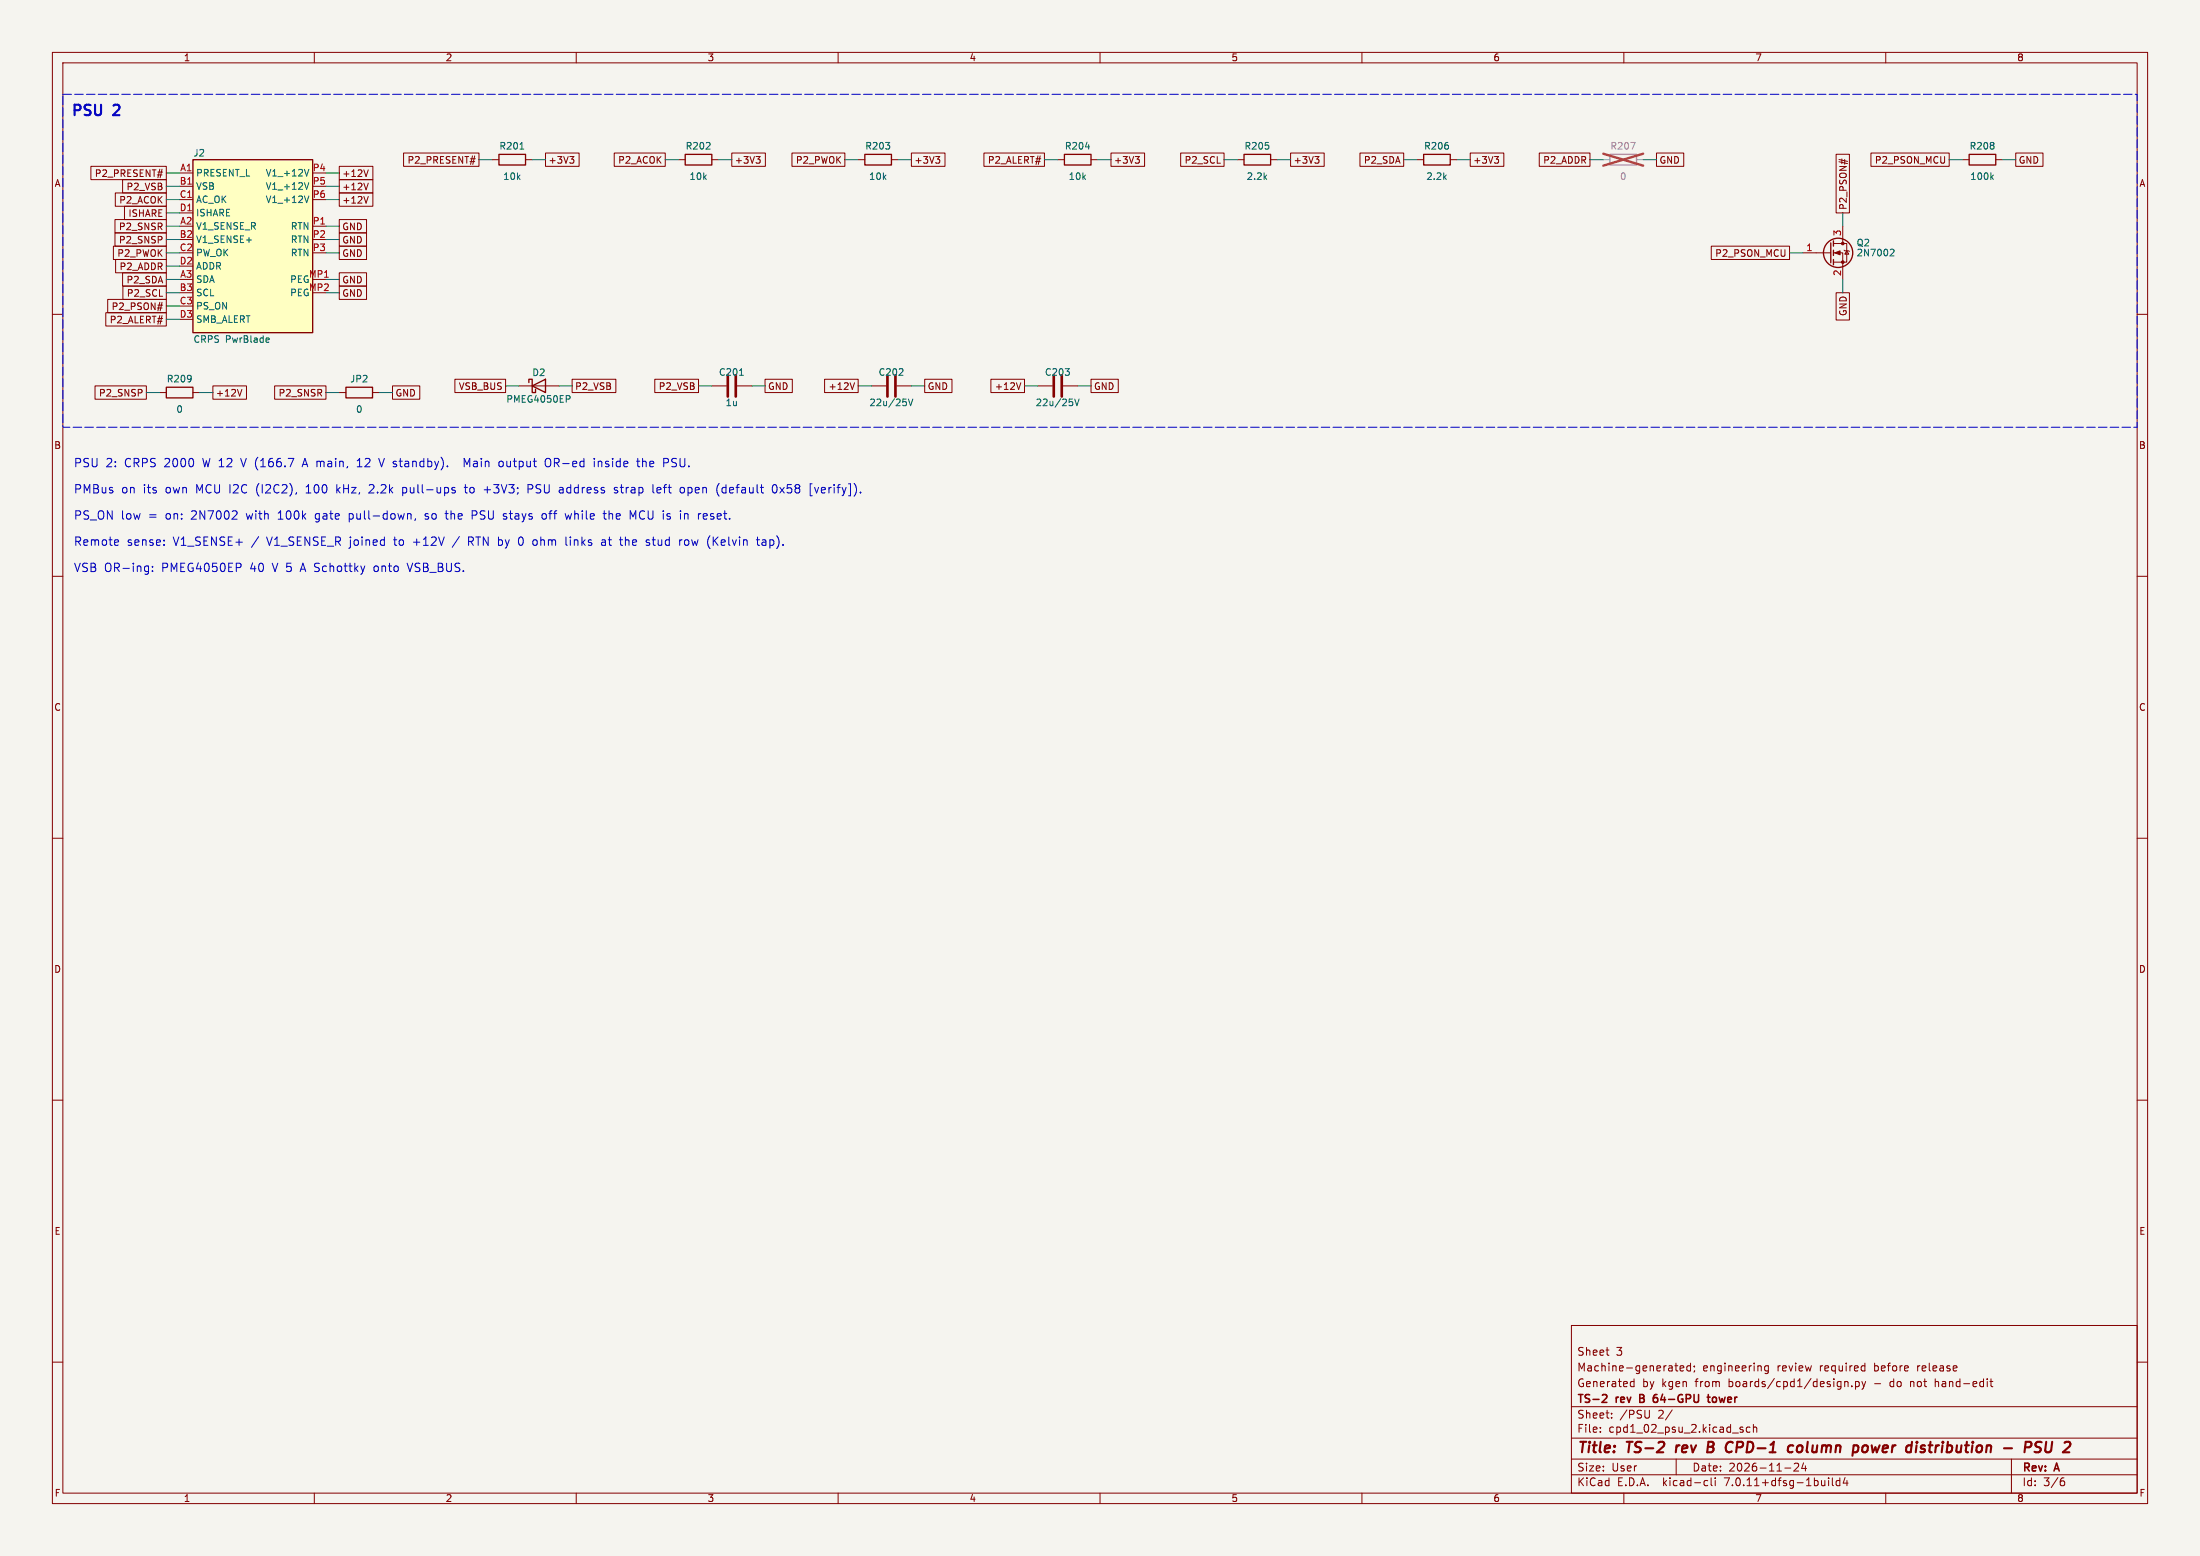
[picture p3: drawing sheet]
(kicad_sch
 (version 20230121)
 (generator eeschema)
 (paper "User" 420 297)
 (title_block
  (title "TS-2 rev B CPD-1 column power distribution - PSU 2")
  (date "2026-11-24")
  (rev "A")
  (company "TS-2 rev B 64-GPU tower")
  (comment 1 "Generated by kgen from boards/cpd1/design.py - do not hand-edit")
  (comment 2 "Machine-generated; engineering review required before release")
  (comment 3 "Sheet 3"))
 (lib_symbols
  (symbol "Device:C"
   (pin_numbers hide)
   (pin_names
    (offset 0.254)) (in_bom yes) (on_board yes)
   (property "Reference" "C" (at 0.635 2.54 0) (effects (font (size 1.27 1.27)) (justify left)))
   (property "Value" "C" (at 0.635 -2.54 0) (effects (font (size 1.27 1.27)) (justify left)))
   (property "Footprint" "" (at 0.9652 -3.81 0) (effects (font (size 1.27 1.27))
    hide))
   (property "Datasheet" "~" (at 0 0 0) (effects (font (size 1.27 1.27))
    hide))
   (property "ki_keywords" "cap capacitor" (at 0 0 0) (effects (font (size 1.27 1.27))
    hide))
   (property "ki_description" "Unpolarized capacitor" (at 0 0 0) (effects (font (size 1.27 1.27))
    hide))
   (property "ki_fp_filters" "C_*" (at 0 0 0) (effects (font (size 1.27 1.27))
    hide))
   (symbol "C_0_1"
    (polyline (pts (xy -2.032 -0.762) (xy 2.032 -0.762)) (stroke (width 0.508) (type default)) (fill (type none)))
    (polyline (pts (xy -2.032 0.762) (xy 2.032 0.762)) (stroke (width 0.508) (type default)) (fill (type none))))
   (symbol "C_1_1"
    (pin passive line (at 0 3.81 270) (length 2.794) (name "~" (effects (font (size 1.27 1.27)))) (number "1" (effects (font (size 1.27 1.27)))))
    (pin passive line (at 0 -3.81 90) (length 2.794) (name "~" (effects (font (size 1.27 1.27)))) (number "2" (effects (font (size 1.27 1.27)))))))
  (symbol "Device:D_Schottky"
   (pin_numbers hide)
   (pin_names
    (offset 1.016)
    hide) (in_bom yes) (on_board yes)
   (property "Reference" "D" (at 0 2.54 0) (effects (font (size 1.27 1.27))))
   (property "Value" "D_Schottky" (at 0 -2.54 0) (effects (font (size 1.27 1.27))))
   (property "Footprint" "" (at 0 0 0) (effects (font (size 1.27 1.27))
    hide))
   (property "Datasheet" "~" (at 0 0 0) (effects (font (size 1.27 1.27))
    hide))
   (property "ki_keywords" "diode Schottky" (at 0 0 0) (effects (font (size 1.27 1.27))
    hide))
   (property "ki_description" "Schottky diode" (at 0 0 0) (effects (font (size 1.27 1.27))
    hide))
   (property "ki_fp_filters" "TO-???* *_Diode_* *SingleDiode* D_*" (at 0 0 0) (effects (font (size 1.27 1.27))
    hide))
   (symbol "D_Schottky_0_1"
    (polyline (pts (xy 1.27 0) (xy -1.27 0)) (stroke (width 0) (type default)) (fill (type none)))
    (polyline (pts (xy 1.27 1.27) (xy 1.27 -1.27) (xy -1.27 0) (xy 1.27 1.27)) (stroke (width 0.254) (type default)) (fill (type none)))
    (polyline (pts (xy -1.905 0.635) (xy -1.905 1.27) (xy -1.27 1.27) (xy -1.27 -1.27) (xy -0.635 -1.27) (xy -0.635 -0.635)) (stroke (width 0.254) (type default)) (fill (type none))))
   (symbol "D_Schottky_1_1"
    (pin passive line (at -3.81 0 0) (length 2.54) (name "K" (effects (font (size 1.27 1.27)))) (number "1" (effects (font (size 1.27 1.27)))))
    (pin passive line (at 3.81 0 180) (length 2.54) (name "A" (effects (font (size 1.27 1.27)))) (number "2" (effects (font (size 1.27 1.27)))))))
  (symbol "Device:R"
   (pin_numbers hide)
   (pin_names
    (offset 0)) (in_bom yes) (on_board yes)
   (property "Reference" "R" (at 2.032 0 90) (effects (font (size 1.27 1.27))))
   (property "Value" "R" (at 0 0 90) (effects (font (size 1.27 1.27))))
   (property "Footprint" "" (at -1.778 0 90) (effects (font (size 1.27 1.27))
    hide))
   (property "Datasheet" "~" (at 0 0 0) (effects (font (size 1.27 1.27))
    hide))
   (property "ki_keywords" "R res resistor" (at 0 0 0) (effects (font (size 1.27 1.27))
    hide))
   (property "ki_description" "Resistor" (at 0 0 0) (effects (font (size 1.27 1.27))
    hide))
   (property "ki_fp_filters" "R_*" (at 0 0 0) (effects (font (size 1.27 1.27))
    hide))
   (symbol "R_0_1"
    (rectangle (start -1.016 -2.54) (end 1.016 2.54) (stroke (width 0.254) (type default)) (fill (type none))))
   (symbol "R_1_1"
    (pin passive line (at 0 3.81 270) (length 1.27) (name "~" (effects (font (size 1.27 1.27)))) (number "1" (effects (font (size 1.27 1.27)))))
    (pin passive line (at 0 -3.81 90) (length 1.27) (name "~" (effects (font (size 1.27 1.27)))) (number "2" (effects (font (size 1.27 1.27)))))))
  (symbol "Transistor_FET:2N7002"
   (pin_names hide) (in_bom yes) (on_board yes)
   (property "Reference" "Q" (at 5.08 1.905 0) (effects (font (size 1.27 1.27)) (justify left)))
   (property "Value" "2N7002" (at 5.08 0 0) (effects (font (size 1.27 1.27)) (justify left)))
   (property "Footprint" "Package_TO_SOT_SMD:SOT-23" (at 5.08 -1.905 0) (effects (font (size 1.27 1.27)
    italic) (justify left)
    hide))
   (property "Datasheet" "https://www.onsemi.com/pub/Collateral/NDS7002A-D.PDF" (at 5.08 -3.81 0) (effects (font (size 1.27 1.27)) (justify left)
    hide))
   (property "ki_keywords" "N-Channel Switching MOSFET" (at 0 0 0) (effects (font (size 1.27 1.27))
    hide))
   (property "ki_description" "0.115A Id, 60V Vds, N-Channel MOSFET, SOT-23" (at 0 0 0) (effects (font (size 1.27 1.27))
    hide))
   (property "ki_fp_filters" "SOT?23*" (at 0 0 0) (effects (font (size 1.27 1.27))
    hide))
   (symbol "2N7002_0_1"
    (polyline (pts (xy 0.254 0) (xy -2.54 0)) (stroke (width 0) (type default)) (fill (type none)))
    (polyline (pts (xy 0.254 1.905) (xy 0.254 -1.905)) (stroke (width 0.254) (type default)) (fill (type none)))
    (polyline (pts (xy 0.762 -1.27) (xy 0.762 -2.286)) (stroke (width 0.254) (type default)) (fill (type none)))
    (polyline (pts (xy 0.762 0.508) (xy 0.762 -0.508)) (stroke (width 0.254) (type default)) (fill (type none)))
    (polyline (pts (xy 0.762 2.286) (xy 0.762 1.27)) (stroke (width 0.254) (type default)) (fill (type none)))
    (polyline (pts (xy 2.54 2.54) (xy 2.54 1.778)) (stroke (width 0) (type default)) (fill (type none)))
    (polyline (pts (xy 2.54 -2.54) (xy 2.54 0) (xy 0.762 0)) (stroke (width 0) (type default)) (fill (type none)))
    (polyline (pts (xy 0.762 -1.778) (xy 3.302 -1.778) (xy 3.302 1.778) (xy 0.762 1.778)) (stroke (width 0) (type default)) (fill (type none)))
    (polyline (pts (xy 1.016 0) (xy 2.032 0.381) (xy 2.032 -0.381) (xy 1.016 0)) (stroke (width 0) (type default)) (fill (type outline)))
    (polyline (pts (xy 2.794 0.508) (xy 2.921 0.381) (xy 3.683 0.381) (xy 3.81 0.254)) (stroke (width 0) (type default)) (fill (type none)))
    (polyline (pts (xy 3.302 0.381) (xy 2.921 -0.254) (xy 3.683 -0.254) (xy 3.302 0.381)) (stroke (width 0) (type default)) (fill (type none)))
    (circle (center 1.651 0) (radius 2.794) (stroke (width 0.254) (type default)) (fill (type none)))
    (circle (center 2.54 -1.778) (radius 0.254) (stroke (width 0) (type default)) (fill (type outline)))
    (circle (center 2.54 1.778) (radius 0.254) (stroke (width 0) (type default)) (fill (type outline))))
   (symbol "2N7002_1_1"
    (pin input line (at -5.08 0 0) (length 2.54) (name "G" (effects (font (size 1.27 1.27)))) (number "1" (effects (font (size 1.27 1.27)))))
    (pin passive line (at 2.54 -5.08 90) (length 2.54) (name "S" (effects (font (size 1.27 1.27)))) (number "2" (effects (font (size 1.27 1.27)))))
    (pin passive line (at 2.54 5.08 270) (length 2.54) (name "D" (effects (font (size 1.27 1.27)))) (number "3" (effects (font (size 1.27 1.27)))))))
  (symbol "ts2b:CRPS_Output_18P" (in_bom yes) (on_board yes)
   (property "Reference" "J" (at -11.43 17.78 0) (effects (font (size 1.27 1.27)) (justify left)))
   (property "Value" "CRPS_Output_18P" (at -11.43 -17.78 0) (effects (font (size 1.27 1.27)) (justify left)))
   (property "Footprint" "ts2b:Amphenol_CRPS_PwrBlade_Vertical_PressFit" (at 0 0 0) (effects (font (size 1.27 1.27))
    hide))
   (property "Datasheet" "" (at 0 0 0) (effects (font (size 1.27 1.27))
    hide))
   (property "ki_keywords" "crps pwrblade psu" (at 0 0 0) (effects (font (size 1.27 1.27))
    hide))
   (property "ki_description" "CRPS PSU output mating connector, 6 power + 12 signal, vertical" (at 0 0 0) (effects (font (size 1.27 1.27))
    hide))
   (symbol "CRPS_Output_18P_0_1"
    (rectangle (start -11.43 16.51) (end 11.43 -16.51) (stroke (width 0.254) (type default)) (fill (type background))))
   (symbol "CRPS_Output_18P_1_1"
    (pin passive line (at -13.97 13.97 0) (length 2.54) (name "PRESENT_L" (effects (font (size 1.27 1.27)))) (number "A1" (effects (font (size 1.27 1.27)))))
    (pin passive line (at -13.97 11.43 0) (length 2.54) (name "VSB" (effects (font (size 1.27 1.27)))) (number "B1" (effects (font (size 1.27 1.27)))))
    (pin passive line (at -13.97 8.89 0) (length 2.54) (name "AC_OK" (effects (font (size 1.27 1.27)))) (number "C1" (effects (font (size 1.27 1.27)))))
    (pin passive line (at -13.97 6.35 0) (length 2.54) (name "ISHARE" (effects (font (size 1.27 1.27)))) (number "D1" (effects (font (size 1.27 1.27)))))
    (pin passive line (at -13.97 3.81 0) (length 2.54) (name "V1_SENSE_R" (effects (font (size 1.27 1.27)))) (number "A2" (effects (font (size 1.27 1.27)))))
    (pin passive line (at -13.97 1.27 0) (length 2.54) (name "V1_SENSE+" (effects (font (size 1.27 1.27)))) (number "B2" (effects (font (size 1.27 1.27)))))
    (pin passive line (at -13.97 -1.27 0) (length 2.54) (name "PW_OK" (effects (font (size 1.27 1.27)))) (number "C2" (effects (font (size 1.27 1.27)))))
    (pin passive line (at -13.97 -3.81 0) (length 2.54) (name "ADDR" (effects (font (size 1.27 1.27)))) (number "D2" (effects (font (size 1.27 1.27)))))
    (pin passive line (at -13.97 -6.35 0) (length 2.54) (name "SDA" (effects (font (size 1.27 1.27)))) (number "A3" (effects (font (size 1.27 1.27)))))
    (pin passive line (at -13.97 -8.89 0) (length 2.54) (name "SCL" (effects (font (size 1.27 1.27)))) (number "B3" (effects (font (size 1.27 1.27)))))
    (pin passive line (at -13.97 -11.43 0) (length 2.54) (name "PS_ON" (effects (font (size 1.27 1.27)))) (number "C3" (effects (font (size 1.27 1.27)))))
    (pin passive line (at -13.97 -13.97 0) (length 2.54) (name "SMB_ALERT" (effects (font (size 1.27 1.27)))) (number "D3" (effects (font (size 1.27 1.27)))))
    (pin passive line (at 13.97 13.97 180) (length 2.54) (name "V1_+12V" (effects (font (size 1.27 1.27)))) (number "P4" (effects (font (size 1.27 1.27)))))
    (pin passive line (at 13.97 11.43 180) (length 2.54) (name "V1_+12V" (effects (font (size 1.27 1.27)))) (number "P5" (effects (font (size 1.27 1.27)))))
    (pin passive line (at 13.97 8.89 180) (length 2.54) (name "V1_+12V" (effects (font (size 1.27 1.27)))) (number "P6" (effects (font (size 1.27 1.27)))))
    (pin passive line (at 13.97 3.81 180) (length 2.54) (name "RTN" (effects (font (size 1.27 1.27)))) (number "P1" (effects (font (size 1.27 1.27)))))
    (pin passive line (at 13.97 1.27 180) (length 2.54) (name "RTN" (effects (font (size 1.27 1.27)))) (number "P2" (effects (font (size 1.27 1.27)))))
    (pin passive line (at 13.97 -1.27 180) (length 2.54) (name "RTN" (effects (font (size 1.27 1.27)))) (number "P3" (effects (font (size 1.27 1.27)))))
    (pin passive line (at 13.97 -6.35 180) (length 2.54) (name "PEG" (effects (font (size 1.27 1.27)))) (number "MP1" (effects (font (size 1.27 1.27)))))
    (pin passive line (at 13.97 -8.89 180) (length 2.54) (name "PEG" (effects (font (size 1.27 1.27)))) (number "MP2" (effects (font (size 1.27 1.27))))))))
 (symbol
  (lib_id "ts2b:CRPS_Output_18P")
  (at 48.26 46.99 0)
  (unit 1)
  (in_bom yes)
  (on_board yes)
  (dnp no)
  (property "Reference" "J2" (at 36.83 29.21 0) (effects (font (size 1.27 1.27)) (justify left)))
  (property "Value" "CRPS PwrBlade" (at 36.83 64.77 0) (effects (font (size 1.27 1.27)) (justify left)))
  (property "Footprint" "ts2b:Amphenol_CRPS_PwrBlade_Vertical_PressFit" (at 48.26 46.99 0) (effects (font (size 1.27 1.27))
    hide))
  (property "Datasheet" "" (at 48.26 46.99 0) (effects (font (size 1.27 1.27))
    hide))
  (property "Description" "CRPS PSU mating receptacle, PwrBlade 6 power + 12 signal, vertical press-fit [verify variant vs board orientation]" (at 48.26 46.99 0) (effects (font (size 1.27 1.27))
    hide))
  (property "MPN" "10106264-6003003LF [verify]" (at 48.26 46.99 0) (effects (font (size 1.27 1.27))
    hide))
  (property "Manufacturer" "Amphenol (FCI)" (at 48.26 46.99 0) (effects (font (size 1.27 1.27))
    hide))
  (property "Supplier_PN" "[verify]" (at 48.26 46.99 0) (effects (font (size 1.27 1.27))
    hide))
  (property "LCSC" "" (at 48.26 46.99 0) (effects (font (size 1.27 1.27))
    hide))
  (pin "A1")
  (pin "B1")
  (pin "C1")
  (pin "D1")
  (pin "A2")
  (pin "B2")
  (pin "C2")
  (pin "D2")
  (pin "A3")
  (pin "B3")
  (pin "C3")
  (pin "D3")
  (pin "P4")
  (pin "P5")
  (pin "P6")
  (pin "P1")
  (pin "P2")
  (pin "P3")
  (pin "MP1")
  (pin "MP2"))
 (wire
  (pts (xy 34.29 33.02) (xy 31.75 33.02))
  (stroke (width 0) (type default)))
 (global_label "P2_PRESENT#"
  (shape passive)
  (at 31.75 33.02 180)
  (fields_autoplaced)
  (effects (font (size 1.27 1.27)) (justify right))
  (property "Intersheetrefs" "${INTERSHEET_REFS}" (at 31.75 33.02 0) (effects (font (size 1.27 1.27))
    hide)))
 (wire
  (pts (xy 34.29 35.56) (xy 31.75 35.56))
  (stroke (width 0) (type default)))
 (global_label "P2_VSB"
  (shape passive)
  (at 31.75 35.56 180)
  (fields_autoplaced)
  (effects (font (size 1.27 1.27)) (justify right))
  (property "Intersheetrefs" "${INTERSHEET_REFS}" (at 31.75 35.56 0) (effects (font (size 1.27 1.27))
    hide)))
 (wire
  (pts (xy 34.29 38.1) (xy 31.75 38.1))
  (stroke (width 0) (type default)))
 (global_label "P2_ACOK"
  (shape passive)
  (at 31.75 38.1 180)
  (fields_autoplaced)
  (effects (font (size 1.27 1.27)) (justify right))
  (property "Intersheetrefs" "${INTERSHEET_REFS}" (at 31.75 38.1 0) (effects (font (size 1.27 1.27))
    hide)))
 (wire
  (pts (xy 34.29 40.64) (xy 31.75 40.64))
  (stroke (width 0) (type default)))
 (global_label "ISHARE"
  (shape passive)
  (at 31.75 40.64 180)
  (fields_autoplaced)
  (effects (font (size 1.27 1.27)) (justify right))
  (property "Intersheetrefs" "${INTERSHEET_REFS}" (at 31.75 40.64 0) (effects (font (size 1.27 1.27))
    hide)))
 (wire
  (pts (xy 34.29 43.18) (xy 31.75 43.18))
  (stroke (width 0) (type default)))
 (global_label "P2_SNSR"
  (shape passive)
  (at 31.75 43.18 180)
  (fields_autoplaced)
  (effects (font (size 1.27 1.27)) (justify right))
  (property "Intersheetrefs" "${INTERSHEET_REFS}" (at 31.75 43.18 0) (effects (font (size 1.27 1.27))
    hide)))
 (wire
  (pts (xy 34.29 45.72) (xy 31.75 45.72))
  (stroke (width 0) (type default)))
 (global_label "P2_SNSP"
  (shape passive)
  (at 31.75 45.72 180)
  (fields_autoplaced)
  (effects (font (size 1.27 1.27)) (justify right))
  (property "Intersheetrefs" "${INTERSHEET_REFS}" (at 31.75 45.72 0) (effects (font (size 1.27 1.27))
    hide)))
 (wire
  (pts (xy 34.29 48.26) (xy 31.75 48.26))
  (stroke (width 0) (type default)))
 (global_label "P2_PWOK"
  (shape passive)
  (at 31.75 48.26 180)
  (fields_autoplaced)
  (effects (font (size 1.27 1.27)) (justify right))
  (property "Intersheetrefs" "${INTERSHEET_REFS}" (at 31.75 48.26 0) (effects (font (size 1.27 1.27))
    hide)))
 (wire
  (pts (xy 34.29 50.8) (xy 31.75 50.8))
  (stroke (width 0) (type default)))
 (global_label "P2_ADDR"
  (shape passive)
  (at 31.75 50.8 180)
  (fields_autoplaced)
  (effects (font (size 1.27 1.27)) (justify right))
  (property "Intersheetrefs" "${INTERSHEET_REFS}" (at 31.75 50.8 0) (effects (font (size 1.27 1.27))
    hide)))
 (wire
  (pts (xy 34.29 53.34) (xy 31.75 53.34))
  (stroke (width 0) (type default)))
 (global_label "P2_SDA"
  (shape passive)
  (at 31.75 53.34 180)
  (fields_autoplaced)
  (effects (font (size 1.27 1.27)) (justify right))
  (property "Intersheetrefs" "${INTERSHEET_REFS}" (at 31.75 53.34 0) (effects (font (size 1.27 1.27))
    hide)))
 (wire
  (pts (xy 34.29 55.88) (xy 31.75 55.88))
  (stroke (width 0) (type default)))
 (global_label "P2_SCL"
  (shape passive)
  (at 31.75 55.88 180)
  (fields_autoplaced)
  (effects (font (size 1.27 1.27)) (justify right))
  (property "Intersheetrefs" "${INTERSHEET_REFS}" (at 31.75 55.88 0) (effects (font (size 1.27 1.27))
    hide)))
 (wire
  (pts (xy 34.29 58.42) (xy 31.75 58.42))
  (stroke (width 0) (type default)))
 (global_label "P2_PSON#"
  (shape passive)
  (at 31.75 58.42 180)
  (fields_autoplaced)
  (effects (font (size 1.27 1.27)) (justify right))
  (property "Intersheetrefs" "${INTERSHEET_REFS}" (at 31.75 58.42 0) (effects (font (size 1.27 1.27))
    hide)))
 (wire
  (pts (xy 34.29 60.96) (xy 31.75 60.96))
  (stroke (width 0) (type default)))
 (global_label "P2_ALERT#"
  (shape passive)
  (at 31.75 60.96 180)
  (fields_autoplaced)
  (effects (font (size 1.27 1.27)) (justify right))
  (property "Intersheetrefs" "${INTERSHEET_REFS}" (at 31.75 60.96 0) (effects (font (size 1.27 1.27))
    hide)))
 (wire
  (pts (xy 62.23 33.02) (xy 64.77 33.02))
  (stroke (width 0) (type default)))
 (global_label "+12V"
  (shape passive)
  (at 64.77 33.02 0)
  (fields_autoplaced)
  (effects (font (size 1.27 1.27)) (justify left))
  (property "Intersheetrefs" "${INTERSHEET_REFS}" (at 64.77 33.02 0) (effects (font (size 1.27 1.27))
    hide)))
 (wire
  (pts (xy 62.23 35.56) (xy 64.77 35.56))
  (stroke (width 0) (type default)))
 (global_label "+12V"
  (shape passive)
  (at 64.77 35.56 0)
  (fields_autoplaced)
  (effects (font (size 1.27 1.27)) (justify left))
  (property "Intersheetrefs" "${INTERSHEET_REFS}" (at 64.77 35.56 0) (effects (font (size 1.27 1.27))
    hide)))
 (wire
  (pts (xy 62.23 38.1) (xy 64.77 38.1))
  (stroke (width 0) (type default)))
 (global_label "+12V"
  (shape passive)
  (at 64.77 38.1 0)
  (fields_autoplaced)
  (effects (font (size 1.27 1.27)) (justify left))
  (property "Intersheetrefs" "${INTERSHEET_REFS}" (at 64.77 38.1 0) (effects (font (size 1.27 1.27))
    hide)))
 (wire
  (pts (xy 62.23 43.18) (xy 64.77 43.18))
  (stroke (width 0) (type default)))
 (global_label "GND"
  (shape passive)
  (at 64.77 43.18 0)
  (fields_autoplaced)
  (effects (font (size 1.27 1.27)) (justify left))
  (property "Intersheetrefs" "${INTERSHEET_REFS}" (at 64.77 43.18 0) (effects (font (size 1.27 1.27))
    hide)))
 (wire
  (pts (xy 62.23 45.72) (xy 64.77 45.72))
  (stroke (width 0) (type default)))
 (global_label "GND"
  (shape passive)
  (at 64.77 45.72 0)
  (fields_autoplaced)
  (effects (font (size 1.27 1.27)) (justify left))
  (property "Intersheetrefs" "${INTERSHEET_REFS}" (at 64.77 45.72 0) (effects (font (size 1.27 1.27))
    hide)))
 (wire
  (pts (xy 62.23 48.26) (xy 64.77 48.26))
  (stroke (width 0) (type default)))
 (global_label "GND"
  (shape passive)
  (at 64.77 48.26 0)
  (fields_autoplaced)
  (effects (font (size 1.27 1.27)) (justify left))
  (property "Intersheetrefs" "${INTERSHEET_REFS}" (at 64.77 48.26 0) (effects (font (size 1.27 1.27))
    hide)))
 (wire
  (pts (xy 62.23 53.34) (xy 64.77 53.34))
  (stroke (width 0) (type default)))
 (global_label "GND"
  (shape passive)
  (at 64.77 53.34 0)
  (fields_autoplaced)
  (effects (font (size 1.27 1.27)) (justify left))
  (property "Intersheetrefs" "${INTERSHEET_REFS}" (at 64.77 53.34 0) (effects (font (size 1.27 1.27))
    hide)))
 (wire
  (pts (xy 62.23 55.88) (xy 64.77 55.88))
  (stroke (width 0) (type default)))
 (global_label "GND"
  (shape passive)
  (at 64.77 55.88 0)
  (fields_autoplaced)
  (effects (font (size 1.27 1.27)) (justify left))
  (property "Intersheetrefs" "${INTERSHEET_REFS}" (at 64.77 55.88 0) (effects (font (size 1.27 1.27))
    hide)))
 (symbol
  (lib_id "Device:R")
  (at 97.79 30.48 90)
  (unit 1)
  (in_bom yes)
  (on_board yes)
  (dnp no)
  (property "Reference" "R201" (at 97.79 27.88 90) (effects (font (size 1.27 1.27))))
  (property "Value" "10k" (at 97.79 33.68 90) (effects (font (size 1.27 1.27))))
  (property "Footprint" "Resistor_SMD:R_0603_1608Metric" (at 97.79 30.48 0) (effects (font (size 1.27 1.27))
    hide))
  (property "Datasheet" "~" (at 97.79 30.48 0) (effects (font (size 1.27 1.27))
    hide))
  (property "Description" "PRESENT_L pull-up" (at 97.79 30.48 0) (effects (font (size 1.27 1.27))
    hide))
  (property "MPN" "0603WAF1002T5E" (at 97.79 30.48 0) (effects (font (size 1.27 1.27))
    hide))
  (property "Manufacturer" "UNI-ROYAL" (at 97.79 30.48 0) (effects (font (size 1.27 1.27))
    hide))
  (property "Supplier_PN" "" (at 97.79 30.48 0) (effects (font (size 1.27 1.27))
    hide))
  (property "LCSC" "C25804" (at 97.79 30.48 0) (effects (font (size 1.27 1.27))
    hide))
  (pin "1")
  (pin "2"))
 (wire
  (pts (xy 93.98 30.48) (xy 91.44 30.48))
  (stroke (width 0) (type default)))
 (global_label "P2_PRESENT#"
  (shape passive)
  (at 91.44 30.48 180)
  (fields_autoplaced)
  (effects (font (size 1.27 1.27)) (justify right))
  (property "Intersheetrefs" "${INTERSHEET_REFS}" (at 91.44 30.48 0) (effects (font (size 1.27 1.27))
    hide)))
 (wire
  (pts (xy 101.6 30.48) (xy 104.14 30.48))
  (stroke (width 0) (type default)))
 (global_label "+3V3"
  (shape passive)
  (at 104.14 30.48 0)
  (fields_autoplaced)
  (effects (font (size 1.27 1.27)) (justify left))
  (property "Intersheetrefs" "${INTERSHEET_REFS}" (at 104.14 30.48 0) (effects (font (size 1.27 1.27))
    hide)))
 (symbol
  (lib_id "Device:R")
  (at 133.35 30.48 90)
  (unit 1)
  (in_bom yes)
  (on_board yes)
  (dnp no)
  (property "Reference" "R202" (at 133.35 27.88 90) (effects (font (size 1.27 1.27))))
  (property "Value" "10k" (at 133.35 33.68 90) (effects (font (size 1.27 1.27))))
  (property "Footprint" "Resistor_SMD:R_0603_1608Metric" (at 133.35 30.48 0) (effects (font (size 1.27 1.27))
    hide))
  (property "Datasheet" "~" (at 133.35 30.48 0) (effects (font (size 1.27 1.27))
    hide))
  (property "Description" "AC_OK pull-up" (at 133.35 30.48 0) (effects (font (size 1.27 1.27))
    hide))
  (property "MPN" "0603WAF1002T5E" (at 133.35 30.48 0) (effects (font (size 1.27 1.27))
    hide))
  (property "Manufacturer" "UNI-ROYAL" (at 133.35 30.48 0) (effects (font (size 1.27 1.27))
    hide))
  (property "Supplier_PN" "" (at 133.35 30.48 0) (effects (font (size 1.27 1.27))
    hide))
  (property "LCSC" "C25804" (at 133.35 30.48 0) (effects (font (size 1.27 1.27))
    hide))
  (pin "1")
  (pin "2"))
 (wire
  (pts (xy 129.54 30.48) (xy 127 30.48))
  (stroke (width 0) (type default)))
 (global_label "P2_ACOK"
  (shape passive)
  (at 127 30.48 180)
  (fields_autoplaced)
  (effects (font (size 1.27 1.27)) (justify right))
  (property "Intersheetrefs" "${INTERSHEET_REFS}" (at 127 30.48 0) (effects (font (size 1.27 1.27))
    hide)))
 (wire
  (pts (xy 137.16 30.48) (xy 139.7 30.48))
  (stroke (width 0) (type default)))
 (global_label "+3V3"
  (shape passive)
  (at 139.7 30.48 0)
  (fields_autoplaced)
  (effects (font (size 1.27 1.27)) (justify left))
  (property "Intersheetrefs" "${INTERSHEET_REFS}" (at 139.7 30.48 0) (effects (font (size 1.27 1.27))
    hide)))
 (symbol
  (lib_id "Device:R")
  (at 167.64 30.48 90)
  (unit 1)
  (in_bom yes)
  (on_board yes)
  (dnp no)
  (property "Reference" "R203" (at 167.64 27.88 90) (effects (font (size 1.27 1.27))))
  (property "Value" "10k" (at 167.64 33.68 90) (effects (font (size 1.27 1.27))))
  (property "Footprint" "Resistor_SMD:R_0603_1608Metric" (at 167.64 30.48 0) (effects (font (size 1.27 1.27))
    hide))
  (property "Datasheet" "~" (at 167.64 30.48 0) (effects (font (size 1.27 1.27))
    hide))
  (property "Description" "PW_OK pull-up" (at 167.64 30.48 0) (effects (font (size 1.27 1.27))
    hide))
  (property "MPN" "0603WAF1002T5E" (at 167.64 30.48 0) (effects (font (size 1.27 1.27))
    hide))
  (property "Manufacturer" "UNI-ROYAL" (at 167.64 30.48 0) (effects (font (size 1.27 1.27))
    hide))
  (property "Supplier_PN" "" (at 167.64 30.48 0) (effects (font (size 1.27 1.27))
    hide))
  (property "LCSC" "C25804" (at 167.64 30.48 0) (effects (font (size 1.27 1.27))
    hide))
  (pin "1")
  (pin "2"))
 (wire
  (pts (xy 163.83 30.48) (xy 161.29 30.48))
  (stroke (width 0) (type default)))
 (global_label "P2_PWOK"
  (shape passive)
  (at 161.29 30.48 180)
  (fields_autoplaced)
  (effects (font (size 1.27 1.27)) (justify right))
  (property "Intersheetrefs" "${INTERSHEET_REFS}" (at 161.29 30.48 0) (effects (font (size 1.27 1.27))
    hide)))
 (wire
  (pts (xy 171.45 30.48) (xy 173.99 30.48))
  (stroke (width 0) (type default)))
 (global_label "+3V3"
  (shape passive)
  (at 173.99 30.48 0)
  (fields_autoplaced)
  (effects (font (size 1.27 1.27)) (justify left))
  (property "Intersheetrefs" "${INTERSHEET_REFS}" (at 173.99 30.48 0) (effects (font (size 1.27 1.27))
    hide)))
 (symbol
  (lib_id "Device:R")
  (at 205.74 30.48 90)
  (unit 1)
  (in_bom yes)
  (on_board yes)
  (dnp no)
  (property "Reference" "R204" (at 205.74 27.88 90) (effects (font (size 1.27 1.27))))
  (property "Value" "10k" (at 205.74 33.68 90) (effects (font (size 1.27 1.27))))
  (property "Footprint" "Resistor_SMD:R_0603_1608Metric" (at 205.74 30.48 0) (effects (font (size 1.27 1.27))
    hide))
  (property "Datasheet" "~" (at 205.74 30.48 0) (effects (font (size 1.27 1.27))
    hide))
  (property "Description" "SMB_ALERT# pull-up" (at 205.74 30.48 0) (effects (font (size 1.27 1.27))
    hide))
  (property "MPN" "0603WAF1002T5E" (at 205.74 30.48 0) (effects (font (size 1.27 1.27))
    hide))
  (property "Manufacturer" "UNI-ROYAL" (at 205.74 30.48 0) (effects (font (size 1.27 1.27))
    hide))
  (property "Supplier_PN" "" (at 205.74 30.48 0) (effects (font (size 1.27 1.27))
    hide))
  (property "LCSC" "C25804" (at 205.74 30.48 0) (effects (font (size 1.27 1.27))
    hide))
  (pin "1")
  (pin "2"))
 (wire
  (pts (xy 201.93 30.48) (xy 199.39 30.48))
  (stroke (width 0) (type default)))
 (global_label "P2_ALERT#"
  (shape passive)
  (at 199.39 30.48 180)
  (fields_autoplaced)
  (effects (font (size 1.27 1.27)) (justify right))
  (property "Intersheetrefs" "${INTERSHEET_REFS}" (at 199.39 30.48 0) (effects (font (size 1.27 1.27))
    hide)))
 (wire
  (pts (xy 209.55 30.48) (xy 212.09 30.48))
  (stroke (width 0) (type default)))
 (global_label "+3V3"
  (shape passive)
  (at 212.09 30.48 0)
  (fields_autoplaced)
  (effects (font (size 1.27 1.27)) (justify left))
  (property "Intersheetrefs" "${INTERSHEET_REFS}" (at 212.09 30.48 0) (effects (font (size 1.27 1.27))
    hide)))
 (symbol
  (lib_id "Device:R")
  (at 240.03 30.48 90)
  (unit 1)
  (in_bom yes)
  (on_board yes)
  (dnp no)
  (property "Reference" "R205" (at 240.03 27.88 90) (effects (font (size 1.27 1.27))))
  (property "Value" "2.2k" (at 240.03 33.68 90) (effects (font (size 1.27 1.27))))
  (property "Footprint" "Resistor_SMD:R_0603_1608Metric" (at 240.03 30.48 0) (effects (font (size 1.27 1.27))
    hide))
  (property "Datasheet" "~" (at 240.03 30.48 0) (effects (font (size 1.27 1.27))
    hide))
  (property "Description" "PMBus SCL pull-up" (at 240.03 30.48 0) (effects (font (size 1.27 1.27))
    hide))
  (property "MPN" "0603WAF2201T5E" (at 240.03 30.48 0) (effects (font (size 1.27 1.27))
    hide))
  (property "Manufacturer" "UNI-ROYAL" (at 240.03 30.48 0) (effects (font (size 1.27 1.27))
    hide))
  (property "Supplier_PN" "" (at 240.03 30.48 0) (effects (font (size 1.27 1.27))
    hide))
  (property "LCSC" "C4190" (at 240.03 30.48 0) (effects (font (size 1.27 1.27))
    hide))
  (pin "1")
  (pin "2"))
 (wire
  (pts (xy 236.22 30.48) (xy 233.68 30.48))
  (stroke (width 0) (type default)))
 (global_label "P2_SCL"
  (shape passive)
  (at 233.68 30.48 180)
  (fields_autoplaced)
  (effects (font (size 1.27 1.27)) (justify right))
  (property "Intersheetrefs" "${INTERSHEET_REFS}" (at 233.68 30.48 0) (effects (font (size 1.27 1.27))
    hide)))
 (wire
  (pts (xy 243.84 30.48) (xy 246.38 30.48))
  (stroke (width 0) (type default)))
 (global_label "+3V3"
  (shape passive)
  (at 246.38 30.48 0)
  (fields_autoplaced)
  (effects (font (size 1.27 1.27)) (justify left))
  (property "Intersheetrefs" "${INTERSHEET_REFS}" (at 246.38 30.48 0) (effects (font (size 1.27 1.27))
    hide)))
 (symbol
  (lib_id "Device:R")
  (at 274.32 30.48 90)
  (unit 1)
  (in_bom yes)
  (on_board yes)
  (dnp no)
  (property "Reference" "R206" (at 274.32 27.88 90) (effects (font (size 1.27 1.27))))
  (property "Value" "2.2k" (at 274.32 33.68 90) (effects (font (size 1.27 1.27))))
  (property "Footprint" "Resistor_SMD:R_0603_1608Metric" (at 274.32 30.48 0) (effects (font (size 1.27 1.27))
    hide))
  (property "Datasheet" "~" (at 274.32 30.48 0) (effects (font (size 1.27 1.27))
    hide))
  (property "Description" "PMBus SDA pull-up" (at 274.32 30.48 0) (effects (font (size 1.27 1.27))
    hide))
  (property "MPN" "0603WAF2201T5E" (at 274.32 30.48 0) (effects (font (size 1.27 1.27))
    hide))
  (property "Manufacturer" "UNI-ROYAL" (at 274.32 30.48 0) (effects (font (size 1.27 1.27))
    hide))
  (property "Supplier_PN" "" (at 274.32 30.48 0) (effects (font (size 1.27 1.27))
    hide))
  (property "LCSC" "C4190" (at 274.32 30.48 0) (effects (font (size 1.27 1.27))
    hide))
  (pin "1")
  (pin "2"))
 (wire
  (pts (xy 270.51 30.48) (xy 267.97 30.48))
  (stroke (width 0) (type default)))
 (global_label "P2_SDA"
  (shape passive)
  (at 267.97 30.48 180)
  (fields_autoplaced)
  (effects (font (size 1.27 1.27)) (justify right))
  (property "Intersheetrefs" "${INTERSHEET_REFS}" (at 267.97 30.48 0) (effects (font (size 1.27 1.27))
    hide)))
 (wire
  (pts (xy 278.13 30.48) (xy 280.67 30.48))
  (stroke (width 0) (type default)))
 (global_label "+3V3"
  (shape passive)
  (at 280.67 30.48 0)
  (fields_autoplaced)
  (effects (font (size 1.27 1.27)) (justify left))
  (property "Intersheetrefs" "${INTERSHEET_REFS}" (at 280.67 30.48 0) (effects (font (size 1.27 1.27))
    hide)))
 (symbol
  (lib_id "Device:R")
  (at 309.88 30.48 90)
  (unit 1)
  (in_bom yes)
  (on_board yes)
  (dnp yes)
  (property "Reference" "R207" (at 309.88 27.88 90) (effects (font (size 1.27 1.27))))
  (property "Value" "0" (at 309.88 33.68 90) (effects (font (size 1.27 1.27))))
  (property "Footprint" "Resistor_SMD:R_0603_1608Metric" (at 309.88 30.48 0) (effects (font (size 1.27 1.27))
    hide))
  (property "Datasheet" "~" (at 309.88 30.48 0) (effects (font (size 1.27 1.27))
    hide))
  (property "Description" "PMBus address strap - DNP (open = default address)" (at 309.88 30.48 0) (effects (font (size 1.27 1.27))
    hide))
  (property "MPN" "0603WAF0000T5E" (at 309.88 30.48 0) (effects (font (size 1.27 1.27))
    hide))
  (property "Manufacturer" "UNI-ROYAL" (at 309.88 30.48 0) (effects (font (size 1.27 1.27))
    hide))
  (property "Supplier_PN" "" (at 309.88 30.48 0) (effects (font (size 1.27 1.27))
    hide))
  (property "LCSC" "C21189" (at 309.88 30.48 0) (effects (font (size 1.27 1.27))
    hide))
  (pin "1")
  (pin "2"))
 (wire
  (pts (xy 306.07 30.48) (xy 303.53 30.48))
  (stroke (width 0) (type default)))
 (global_label "P2_ADDR"
  (shape passive)
  (at 303.53 30.48 180)
  (fields_autoplaced)
  (effects (font (size 1.27 1.27)) (justify right))
  (property "Intersheetrefs" "${INTERSHEET_REFS}" (at 303.53 30.48 0) (effects (font (size 1.27 1.27))
    hide)))
 (wire
  (pts (xy 313.69 30.48) (xy 316.23 30.48))
  (stroke (width 0) (type default)))
 (global_label "GND"
  (shape passive)
  (at 316.23 30.48 0)
  (fields_autoplaced)
  (effects (font (size 1.27 1.27)) (justify left))
  (property "Intersheetrefs" "${INTERSHEET_REFS}" (at 316.23 30.48 0) (effects (font (size 1.27 1.27))
    hide)))
 (symbol
  (lib_id "Transistor_FET:2N7002")
  (at 349.25 48.26 0)
  (unit 1)
  (in_bom yes)
  (on_board yes)
  (dnp no)
  (property "Reference" "Q2" (at 354.33 46.355 0) (effects (font (size 1.27 1.27)) (justify left)))
  (property "Value" "2N7002" (at 354.33 48.26 0) (effects (font (size 1.27 1.27)) (justify left)))
  (property "Footprint" "Package_TO_SOT_SMD:SOT-23" (at 349.25 48.26 0) (effects (font (size 1.27 1.27))
    hide))
  (property "Datasheet" "https://www.onsemi.com/pub/Collateral/NDS7002A-D.PDF" (at 349.25 48.26 0) (effects (font (size 1.27 1.27))
    hide))
  (property "Description" "N-MOSFET 60 V 0.3 A SOT-23, PS_ON# driver" (at 349.25 48.26 0) (effects (font (size 1.27 1.27))
    hide))
  (property "MPN" "2N7002,215" (at 349.25 48.26 0) (effects (font (size 1.27 1.27))
    hide))
  (property "Manufacturer" "Nexperia" (at 349.25 48.26 0) (effects (font (size 1.27 1.27))
    hide))
  (property "Supplier_PN" "1727-2N7002215CT-ND" (at 349.25 48.26 0) (effects (font (size 1.27 1.27))
    hide))
  (property "LCSC" "" (at 349.25 48.26 0) (effects (font (size 1.27 1.27))
    hide))
  (pin "1")
  (pin "2")
  (pin "3"))
 (wire
  (pts (xy 344.17 48.26) (xy 341.63 48.26))
  (stroke (width 0) (type default)))
 (global_label "P2_PSON_MCU"
  (shape passive)
  (at 341.63 48.26 180)
  (fields_autoplaced)
  (effects (font (size 1.27 1.27)) (justify right))
  (property "Intersheetrefs" "${INTERSHEET_REFS}" (at 341.63 48.26 0) (effects (font (size 1.27 1.27))
    hide)))
 (wire
  (pts (xy 351.79 53.34) (xy 351.79 55.88))
  (stroke (width 0) (type default)))
 (global_label "GND"
  (shape passive)
  (at 351.79 55.88 270)
  (fields_autoplaced)
  (effects (font (size 1.27 1.27)) (justify right))
  (property "Intersheetrefs" "${INTERSHEET_REFS}" (at 351.79 55.88 0) (effects (font (size 1.27 1.27))
    hide)))
 (wire
  (pts (xy 351.79 43.18) (xy 351.79 40.64))
  (stroke (width 0) (type default)))
 (global_label "P2_PSON#"
  (shape passive)
  (at 351.79 40.64 90)
  (fields_autoplaced)
  (effects (font (size 1.27 1.27)) (justify left))
  (property "Intersheetrefs" "${INTERSHEET_REFS}" (at 351.79 40.64 0) (effects (font (size 1.27 1.27))
    hide)))
 (symbol
  (lib_id "Device:R")
  (at 378.46 30.48 90)
  (unit 1)
  (in_bom yes)
  (on_board yes)
  (dnp no)
  (property "Reference" "R208" (at 378.46 27.88 90) (effects (font (size 1.27 1.27))))
  (property "Value" "100k" (at 378.46 33.68 90) (effects (font (size 1.27 1.27))))
  (property "Footprint" "Resistor_SMD:R_0603_1608Metric" (at 378.46 30.48 0) (effects (font (size 1.27 1.27))
    hide))
  (property "Datasheet" "~" (at 378.46 30.48 0) (effects (font (size 1.27 1.27))
    hide))
  (property "Description" "gate pull-down" (at 378.46 30.48 0) (effects (font (size 1.27 1.27))
    hide))
  (property "MPN" "0603WAF1003T5E" (at 378.46 30.48 0) (effects (font (size 1.27 1.27))
    hide))
  (property "Manufacturer" "UNI-ROYAL" (at 378.46 30.48 0) (effects (font (size 1.27 1.27))
    hide))
  (property "Supplier_PN" "" (at 378.46 30.48 0) (effects (font (size 1.27 1.27))
    hide))
  (property "LCSC" "C25803" (at 378.46 30.48 0) (effects (font (size 1.27 1.27))
    hide))
  (pin "1")
  (pin "2"))
 (wire
  (pts (xy 374.65 30.48) (xy 372.11 30.48))
  (stroke (width 0) (type default)))
 (global_label "P2_PSON_MCU"
  (shape passive)
  (at 372.11 30.48 180)
  (fields_autoplaced)
  (effects (font (size 1.27 1.27)) (justify right))
  (property "Intersheetrefs" "${INTERSHEET_REFS}" (at 372.11 30.48 0) (effects (font (size 1.27 1.27))
    hide)))
 (wire
  (pts (xy 382.27 30.48) (xy 384.81 30.48))
  (stroke (width 0) (type default)))
 (global_label "GND"
  (shape passive)
  (at 384.81 30.48 0)
  (fields_autoplaced)
  (effects (font (size 1.27 1.27)) (justify left))
  (property "Intersheetrefs" "${INTERSHEET_REFS}" (at 384.81 30.48 0) (effects (font (size 1.27 1.27))
    hide)))
 (symbol
  (lib_id "Device:R")
  (at 34.29 74.93 90)
  (unit 1)
  (in_bom yes)
  (on_board yes)
  (dnp no)
  (property "Reference" "R209" (at 34.29 72.33 90) (effects (font (size 1.27 1.27))))
  (property "Value" "0" (at 34.29 78.13 90) (effects (font (size 1.27 1.27))))
  (property "Footprint" "Resistor_SMD:R_0603_1608Metric" (at 34.29 74.93 0) (effects (font (size 1.27 1.27))
    hide))
  (property "Datasheet" "~" (at 34.29 74.93 0) (effects (font (size 1.27 1.27))
    hide))
  (property "Description" "Remote sense + Kelvin link at the +12V stud" (at 34.29 74.93 0) (effects (font (size 1.27 1.27))
    hide))
  (property "MPN" "0603WAF0000T5E" (at 34.29 74.93 0) (effects (font (size 1.27 1.27))
    hide))
  (property "Manufacturer" "UNI-ROYAL" (at 34.29 74.93 0) (effects (font (size 1.27 1.27))
    hide))
  (property "Supplier_PN" "" (at 34.29 74.93 0) (effects (font (size 1.27 1.27))
    hide))
  (property "LCSC" "C21189" (at 34.29 74.93 0) (effects (font (size 1.27 1.27))
    hide))
  (pin "1")
  (pin "2"))
 (wire
  (pts (xy 30.48 74.93) (xy 27.94 74.93))
  (stroke (width 0) (type default)))
 (global_label "P2_SNSP"
  (shape passive)
  (at 27.94 74.93 180)
  (fields_autoplaced)
  (effects (font (size 1.27 1.27)) (justify right))
  (property "Intersheetrefs" "${INTERSHEET_REFS}" (at 27.94 74.93 0) (effects (font (size 1.27 1.27))
    hide)))
 (wire
  (pts (xy 38.1 74.93) (xy 40.64 74.93))
  (stroke (width 0) (type default)))
 (global_label "+12V"
  (shape passive)
  (at 40.64 74.93 0)
  (fields_autoplaced)
  (effects (font (size 1.27 1.27)) (justify left))
  (property "Intersheetrefs" "${INTERSHEET_REFS}" (at 40.64 74.93 0) (effects (font (size 1.27 1.27))
    hide)))
 (symbol
  (lib_id "Device:R")
  (at 68.58 74.93 90)
  (unit 1)
  (in_bom yes)
  (on_board yes)
  (dnp no)
  (property "Reference" "JP2" (at 68.58 72.33 90) (effects (font (size 1.27 1.27))))
  (property "Value" "0" (at 68.58 78.13 90) (effects (font (size 1.27 1.27))))
  (property "Footprint" "Resistor_SMD:R_0603_1608Metric" (at 68.58 74.93 0) (effects (font (size 1.27 1.27))
    hide))
  (property "Datasheet" "~" (at 68.58 74.93 0) (effects (font (size 1.27 1.27))
    hide))
  (property "Description" "Remote sense return Kelvin link at the RTN stud" (at 68.58 74.93 0) (effects (font (size 1.27 1.27))
    hide))
  (property "MPN" "0603WAF0000T5E" (at 68.58 74.93 0) (effects (font (size 1.27 1.27))
    hide))
  (property "Manufacturer" "UNI-ROYAL" (at 68.58 74.93 0) (effects (font (size 1.27 1.27))
    hide))
  (property "Supplier_PN" "" (at 68.58 74.93 0) (effects (font (size 1.27 1.27))
    hide))
  (property "LCSC" "C21189" (at 68.58 74.93 0) (effects (font (size 1.27 1.27))
    hide))
  (pin "1")
  (pin "2"))
 (wire
  (pts (xy 64.77 74.93) (xy 62.23 74.93))
  (stroke (width 0) (type default)))
 (global_label "P2_SNSR"
  (shape passive)
  (at 62.23 74.93 180)
  (fields_autoplaced)
  (effects (font (size 1.27 1.27)) (justify right))
  (property "Intersheetrefs" "${INTERSHEET_REFS}" (at 62.23 74.93 0) (effects (font (size 1.27 1.27))
    hide)))
 (wire
  (pts (xy 72.39 74.93) (xy 74.93 74.93))
  (stroke (width 0) (type default)))
 (global_label "GND"
  (shape passive)
  (at 74.93 74.93 0)
  (fields_autoplaced)
  (effects (font (size 1.27 1.27)) (justify left))
  (property "Intersheetrefs" "${INTERSHEET_REFS}" (at 74.93 74.93 0) (effects (font (size 1.27 1.27))
    hide)))
 (symbol
  (lib_id "Device:D_Schottky")
  (at 102.87 73.66 0)
  (unit 1)
  (in_bom yes)
  (on_board yes)
  (dnp no)
  (property "Reference" "D2" (at 102.87 71.12 0) (effects (font (size 1.27 1.27))))
  (property "Value" "PMEG4050EP" (at 102.87 76.2 0) (effects (font (size 1.27 1.27))))
  (property "Footprint" "Diode_SMD:D_SOD-128" (at 102.87 73.66 0) (effects (font (size 1.27 1.27))
    hide))
  (property "Datasheet" "~" (at 102.87 73.66 0) (effects (font (size 1.27 1.27))
    hide))
  (property "Description" "Schottky 40 V 5 A SOD-128, VSB OR-ing" (at 102.87 73.66 0) (effects (font (size 1.27 1.27))
    hide))
  (property "MPN" "PMEG4050EP,115" (at 102.87 73.66 0) (effects (font (size 1.27 1.27))
    hide))
  (property "Manufacturer" "Nexperia" (at 102.87 73.66 0) (effects (font (size 1.27 1.27))
    hide))
  (property "Supplier_PN" "1727-4993-1-ND [verify]" (at 102.87 73.66 0) (effects (font (size 1.27 1.27))
    hide))
  (property "LCSC" "" (at 102.87 73.66 0) (effects (font (size 1.27 1.27))
    hide))
  (pin "1")
  (pin "2"))
 (wire
  (pts (xy 99.06 73.66) (xy 96.52 73.66))
  (stroke (width 0) (type default)))
 (global_label "VSB_BUS"
  (shape passive)
  (at 96.52 73.66 180)
  (fields_autoplaced)
  (effects (font (size 1.27 1.27)) (justify right))
  (property "Intersheetrefs" "${INTERSHEET_REFS}" (at 96.52 73.66 0) (effects (font (size 1.27 1.27))
    hide)))
 (wire
  (pts (xy 106.68 73.66) (xy 109.22 73.66))
  (stroke (width 0) (type default)))
 (global_label "P2_VSB"
  (shape passive)
  (at 109.22 73.66 0)
  (fields_autoplaced)
  (effects (font (size 1.27 1.27)) (justify left))
  (property "Intersheetrefs" "${INTERSHEET_REFS}" (at 109.22 73.66 0) (effects (font (size 1.27 1.27))
    hide)))
 (symbol
  (lib_id "Device:C")
  (at 139.7 73.66 90)
  (unit 1)
  (in_bom yes)
  (on_board yes)
  (dnp no)
  (property "Reference" "C201" (at 139.7 71.06 90) (effects (font (size 1.27 1.27))))
  (property "Value" "1u" (at 139.7 76.86 90) (effects (font (size 1.27 1.27))))
  (property "Footprint" "Capacitor_SMD:C_0603_1608Metric" (at 139.7 73.66 0) (effects (font (size 1.27 1.27))
    hide))
  (property "Datasheet" "~" (at 139.7 73.66 0) (effects (font (size 1.27 1.27))
    hide))
  (property "Description" "VSB local" (at 139.7 73.66 0) (effects (font (size 1.27 1.27))
    hide))
  (property "MPN" "CL10A105KA8NNNC" (at 139.7 73.66 0) (effects (font (size 1.27 1.27))
    hide))
  (property "Manufacturer" "Samsung Electro-Mechanics" (at 139.7 73.66 0) (effects (font (size 1.27 1.27))
    hide))
  (property "Supplier_PN" "" (at 139.7 73.66 0) (effects (font (size 1.27 1.27))
    hide))
  (property "LCSC" "C15849" (at 139.7 73.66 0) (effects (font (size 1.27 1.27))
    hide))
  (pin "1")
  (pin "2"))
 (wire
  (pts (xy 135.89 73.66) (xy 133.35 73.66))
  (stroke (width 0) (type default)))
 (global_label "P2_VSB"
  (shape passive)
  (at 133.35 73.66 180)
  (fields_autoplaced)
  (effects (font (size 1.27 1.27)) (justify right))
  (property "Intersheetrefs" "${INTERSHEET_REFS}" (at 133.35 73.66 0) (effects (font (size 1.27 1.27))
    hide)))
 (wire
  (pts (xy 143.51 73.66) (xy 146.05 73.66))
  (stroke (width 0) (type default)))
 (global_label "GND"
  (shape passive)
  (at 146.05 73.66 0)
  (fields_autoplaced)
  (effects (font (size 1.27 1.27)) (justify left))
  (property "Intersheetrefs" "${INTERSHEET_REFS}" (at 146.05 73.66 0) (effects (font (size 1.27 1.27))
    hide)))
 (symbol
  (lib_id "Device:C")
  (at 170.18 73.66 90)
  (unit 1)
  (in_bom yes)
  (on_board yes)
  (dnp no)
  (property "Reference" "C202" (at 170.18 71.06 90) (effects (font (size 1.27 1.27))))
  (property "Value" "22u/25V" (at 170.18 76.86 90) (effects (font (size 1.27 1.27))))
  (property "Footprint" "Capacitor_SMD:C_1206_3216Metric" (at 170.18 73.66 0) (effects (font (size 1.27 1.27))
    hide))
  (property "Datasheet" "~" (at 170.18 73.66 0) (effects (font (size 1.27 1.27))
    hide))
  (property "Description" "+12V HF decoupling at the blades" (at 170.18 73.66 0) (effects (font (size 1.27 1.27))
    hide))
  (property "MPN" "CL31A226KAHNNNE" (at 170.18 73.66 0) (effects (font (size 1.27 1.27))
    hide))
  (property "Manufacturer" "Samsung Electro-Mechanics" (at 170.18 73.66 0) (effects (font (size 1.27 1.27))
    hide))
  (property "Supplier_PN" "" (at 170.18 73.66 0) (effects (font (size 1.27 1.27))
    hide))
  (property "LCSC" "C12891" (at 170.18 73.66 0) (effects (font (size 1.27 1.27))
    hide))
  (pin "1")
  (pin "2"))
 (wire
  (pts (xy 166.37 73.66) (xy 163.83 73.66))
  (stroke (width 0) (type default)))
 (global_label "+12V"
  (shape passive)
  (at 163.83 73.66 180)
  (fields_autoplaced)
  (effects (font (size 1.27 1.27)) (justify right))
  (property "Intersheetrefs" "${INTERSHEET_REFS}" (at 163.83 73.66 0) (effects (font (size 1.27 1.27))
    hide)))
 (wire
  (pts (xy 173.99 73.66) (xy 176.53 73.66))
  (stroke (width 0) (type default)))
 (global_label "GND"
  (shape passive)
  (at 176.53 73.66 0)
  (fields_autoplaced)
  (effects (font (size 1.27 1.27)) (justify left))
  (property "Intersheetrefs" "${INTERSHEET_REFS}" (at 176.53 73.66 0) (effects (font (size 1.27 1.27))
    hide)))
 (symbol
  (lib_id "Device:C")
  (at 201.93 73.66 90)
  (unit 1)
  (in_bom yes)
  (on_board yes)
  (dnp no)
  (property "Reference" "C203" (at 201.93 71.06 90) (effects (font (size 1.27 1.27))))
  (property "Value" "22u/25V" (at 201.93 76.86 90) (effects (font (size 1.27 1.27))))
  (property "Footprint" "Capacitor_SMD:C_1206_3216Metric" (at 201.93 73.66 0) (effects (font (size 1.27 1.27))
    hide))
  (property "Datasheet" "~" (at 201.93 73.66 0) (effects (font (size 1.27 1.27))
    hide))
  (property "Description" "+12V HF decoupling at the blades" (at 201.93 73.66 0) (effects (font (size 1.27 1.27))
    hide))
  (property "MPN" "CL31A226KAHNNNE" (at 201.93 73.66 0) (effects (font (size 1.27 1.27))
    hide))
  (property "Manufacturer" "Samsung Electro-Mechanics" (at 201.93 73.66 0) (effects (font (size 1.27 1.27))
    hide))
  (property "Supplier_PN" "" (at 201.93 73.66 0) (effects (font (size 1.27 1.27))
    hide))
  (property "LCSC" "C12891" (at 201.93 73.66 0) (effects (font (size 1.27 1.27))
    hide))
  (pin "1")
  (pin "2"))
 (wire
  (pts (xy 198.12 73.66) (xy 195.58 73.66))
  (stroke (width 0) (type default)))
 (global_label "+12V"
  (shape passive)
  (at 195.58 73.66 180)
  (fields_autoplaced)
  (effects (font (size 1.27 1.27)) (justify right))
  (property "Intersheetrefs" "${INTERSHEET_REFS}" (at 195.58 73.66 0) (effects (font (size 1.27 1.27))
    hide)))
 (wire
  (pts (xy 205.74 73.66) (xy 208.28 73.66))
  (stroke (width 0) (type default)))
 (global_label "GND"
  (shape passive)
  (at 208.28 73.66 0)
  (fields_autoplaced)
  (effects (font (size 1.27 1.27)) (justify left))
  (property "Intersheetrefs" "${INTERSHEET_REFS}" (at 208.28 73.66 0) (effects (font (size 1.27 1.27))
    hide)))
 (rectangle
  (start 12 18)
  (end 408 81.552)
  (stroke (width 0.15) (type dash))
  (fill (type none)))
 (text "PSU 2"
  (at 13.5 22.5 0)
  (effects (font (size 2 2)
    bold) (justify left bottom)))
 (text "PSU 2: CRPS 2000 W 12 V (166.7 A main, 12 V standby).  Main output OR-ed inside the PSU."
  (at 14 89.552 0)
  (effects (font (size 1.6 1.6)) (justify left bottom)))
 (text "PMBus on its own MCU I2C (I2C2), 100 kHz, 2.2k pull-ups to +3V3; PSU address strap left open (default 0x58 [verify])."
  (at 14 94.552 0)
  (effects (font (size 1.6 1.6)) (justify left bottom)))
 (text "PS_ON low = on: 2N7002 with 100k gate pull-down, so the PSU stays off while the MCU is in reset."
  (at 14 99.552 0)
  (effects (font (size 1.6 1.6)) (justify left bottom)))
 (text "Remote sense: V1_SENSE+ / V1_SENSE_R joined to +12V / RTN by 0 ohm links at the stud row (Kelvin tap)."
  (at 14 104.552 0)
  (effects (font (size 1.6 1.6)) (justify left bottom)))
 (text "VSB OR-ing: PMEG4050EP 40 V 5 A Schottky onto VSB_BUS."
  (at 14 109.552 0)
  (effects (font (size 1.6 1.6)) (justify left bottom))))
